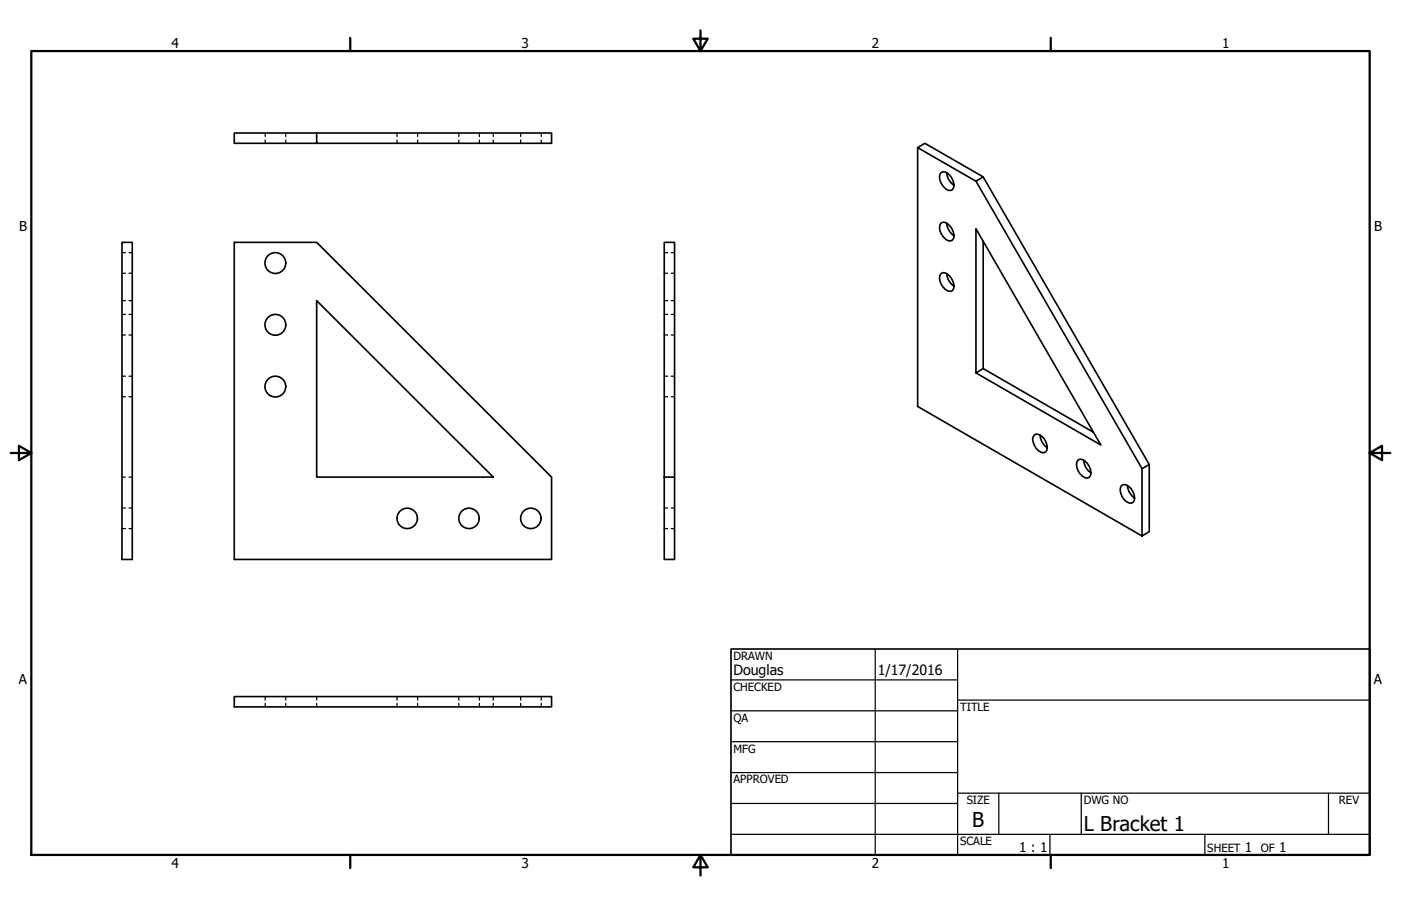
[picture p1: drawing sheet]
<svg xmlns="http://www.w3.org/2000/svg" width="432mm" height="279mm" viewBox="0 0 432 279" stroke-linecap="round" stroke-linejoin="round" font-family="sans-serif">
<!-- layer: Visible (ANSI) -->
<g fill="none" stroke="#000" stroke-width=".51">
<path d="M97.6 41h72.4v3.2h-72.4zM97.6 41h-25.4v3.2h25.4M282.8 45.5v79.8l69.2 40 2.2-1.3v-20.7l-2.2 1.2v20.8M291.8 53.3a4.9 4.9 0 0 0 2.3 3.9 4.4 4.4 0 0 0-3.4-4.2 1.8 1.8 0 0 0-1 2.6 5.2 5.2 0 0 0 2.5 3.1l1.3-.2 .6-1.3M303 54.5l-17.9-10.3-2.3 1.3 18 10.4M37.6 74.7h3.2v97.8h-3.2zM72.2 74.7h25.4l72.4 72.4v25.4h-97.8zM291.8 68.8a4.9 4.9 0 0 0 2.3 3.9 4.4 4.4 0 0 0-3.4-4.2 1.8 1.8 0 0 0-1 2.6 5.2 5.2 0 0 0 2.5 3.1l1.3-.1 .6-1.4M303 74.4v39.3M97.6 92.7l54.4 54.4h-54.4zM291.8 84.4a4.9 4.9 0 0 0 2.3 3.9 4.4 4.4 0 0 0-3.4-4.2 1.76 1.76 0 0 0-1 2.5 4.2 4.2 0 0 0 3.2 3.3l.6-.2 .6-1.4M300.8 115l38.5 22.2-38.5-66.7v44.5l2.2-1.3 34 19.6"/>
<path d="M320.5 134.2a5 5 0 0 0 2.3 3.8 4.1 4.1 0 0 0-3.4-4.1 1.74 1.74 0 0 0-.9 2.5 4 4 0 0 0 3.2 3.2l.6-.2 .3-.5 .2-.9M204.7 147.1h3.2v25.4h-3.2zM204.7 147.1v-72.4h3.2v72.4M334 141.9a5 5 0 0 0 2.2 3.9 4.3 4.3 0 0 0-3.3-4.2 1.83 1.83 0 0 0-1 2.6 4.2 4.2 0 0 0 3.3 3.2l.5-.2 .4-.6 .1-.8M347.5 149.7a5 5 0 0 0 2.2 3.9 4.1 4.1 0 0 0-3.4-4.2 1.74 1.74 0 0 0-.9 2.6 4 4 0 0 0 3.2 3.2l.6-.3 .4-.5 .1-.8M354.2 143.3l-51.2-88.8-2.2 1.4 51.2 88.6M72.2 214.8h97.8v3.2h-97.8z"/>
<circle cx="84.9" cy="81.1" r="3.2"/>
<circle cx="84.9" cy="100.2" r="3.2"/>
<circle cx="84.9" cy="119.2" r="3.2"/>
<circle cx="125.5" cy="159.9" r="3.1"/>
<circle cx="144.6" cy="159.9" r="3.1"/>
<circle cx="163.6" cy="159.9" r="3.1"/>
</g>
<!-- layer: Hidden (ANSI) -->
<g fill="none" stroke="#000" stroke-width=".38">
<path d="M81.7 41v1.1M81.7 43.2v1M88.1 41v1.1M88.1 43.2v1M122.4 41v1.1M122.4 43.2v1M128.7 41v1.1M128.7 43.2v1M141.4 41v1.1M141.4 43.2v1M147.8 41v1.1M147.8 43.2v1"/>
<path d="M152 41v1.1M152 43.2v1M160.5 41v1.1M160.5 43.2v1M166.8 41v1.1M166.8 43.2v1M37.6 77.9h1.1M39.8 77.9h1M204.7 77.9h1.1M206.9 77.9h1M37.6 92.7h1.1M37.6 84.3h1.1"/>
<path d="M37.6 97h1.1M39.8 92.7h1M39.8 84.3h1M39.8 97h1M204.7 92.7h1.1M204.7 84.3h1.1M204.7 97h1.1M206.9 92.7h1M206.9 84.3h1M206.9 97h1M37.6 103.3h1.1M37.6 116h1.1"/>
<path d="M39.8 103.3h1M39.8 116h1M204.7 103.3h1.1M204.7 116h1.1M206.9 103.3h1M206.9 116h1M37.6 122.4h1.1M39.8 122.4h1M204.7 122.4h1.1M206.9 122.4h1M37.6 156.7h1.1M37.6 147.1h1.1"/>
<path d="M39.8 156.7h1M39.8 147.1h1M204.7 156.7h1.1M206.9 156.7h1M37.6 163h1.1M39.8 163h1M204.7 163h1.1M206.9 163h1M81.7 214.8v1.1M81.7 216.9v1.1M88.1 214.8v1.1M88.1 216.9v1.1"/>
<path d="M97.6 214.8v1.1M97.6 216.9v1.1M122.4 214.8v1.1M122.4 216.9v1.1M128.7 214.8v1.1M128.7 216.9v1.1M141.4 214.8v1.1M141.4 216.9v1.1M147.8 214.8v1.1M147.8 216.9v1.1M152 214.8v1.1M152 216.9v1.1"/>
<path d="M160.5 214.8v1.1M160.5 216.9v1.1M166.8 214.8v1.1M166.8 216.9v1.1"/>
</g>
<!-- layer: Border (ANSI) -->
<path d="M9.7 15.7h412.4v248h-412.4zM107.9 11.7v4M215.9 9.4v6.3l-2.2-3.8h4.4l-2.2 3.8M323.8 11.7v4M3.3 139.7h6.4l-3.9-2.2v4.4l3.9-2.2M422.1 139.7l3.9 2.2v-4.4l-3.9 2.2h6.4M107.9 263.7v4M215.9 263.7l2.2 3.8h-4.4l2.2-3.8v6.3M323.8 263.7v4" fill="none" stroke="#000" stroke-width=".7"/>
<!-- layer: Title (ANSI) -->
<g fill="none" stroke="#000" stroke-width=".38">
<path d="M225.3 209.7h69.8M225.3 219.2h69.8M269.7 200.2v63.5M295.1 215.9h127M295.1 200.2v63.5M225.3 228.7h69.8M225.3 238.3h69.8M225.3 257.3h196.8M225.3 247.8h69.8M295.1 244.6h127M307.8 244.6v12.7M323.6 257.3v6.4"/>
<path d="M333.2 244.6v12.7M371.3 257.3v6.4M409.4 244.6v12.7"/>
</g>
<path d="M225.3 200.2h196.8v63.5h-196.8z" fill="none" stroke="#000" stroke-width=".51"/>
<g font-size="6.3">
<text x="299.7" y="255.1">B</text>
<text x="334" y="256.4">L Bracket 1</text>
</g>
<g font-size="4.4">
<text x="226.1" y="208">Douglas</text>
<text x="270.5" y="208.2">1/17/2016</text>
</g>
<g font-size="4.2">
<text x="52.8" y="14.7">4</text>
<text x="160.8" y="14.7">3</text>
<text x="268.7" y="14.7">2</text>
<text x="376.7" y="14.7">1</text>
<text x="5.9" y="71.4">B</text>
<text x="423.5" y="71.4">B</text>
<text x="5.8" y="211.1">A</text>
<text x="423.4" y="211.1">A</text>
<text x="314.1" y="262.9">1 : 1</text>
<text x="383.7" y="262.8">1</text>
<text x="394.2" y="262.8">1</text>
<text x="52.8" y="267.7">4</text>
<text x="160.8" y="267.7">3</text>
<text x="268.7" y="267.7">2</text>
<text x="376.7" y="267.7">1</text>
</g>
<g font-size="3.5">
<text x="226.1" y="203.5">DRAWN</text>
<text x="226.1" y="213">CHECKED</text>
<text x="295.9" y="219.2">TITLE</text>
<text x="226.1" y="222.6">QA</text>
<text x="226.1" y="232.1">MFG</text>
<text x="226.1" y="241.6">APPROVED</text>
<text x="297.9" y="248">SIZE</text>
<text x="334" y="248">DWG NO</text>
<text x="412.7" y="247.9">REV</text>
<text x="295.9" y="260.7">SCALE</text>
<text x="372.1" y="262.8">SHEET</text>
<text x="388.6" y="262.8">OF</text>
</g>
</svg>
